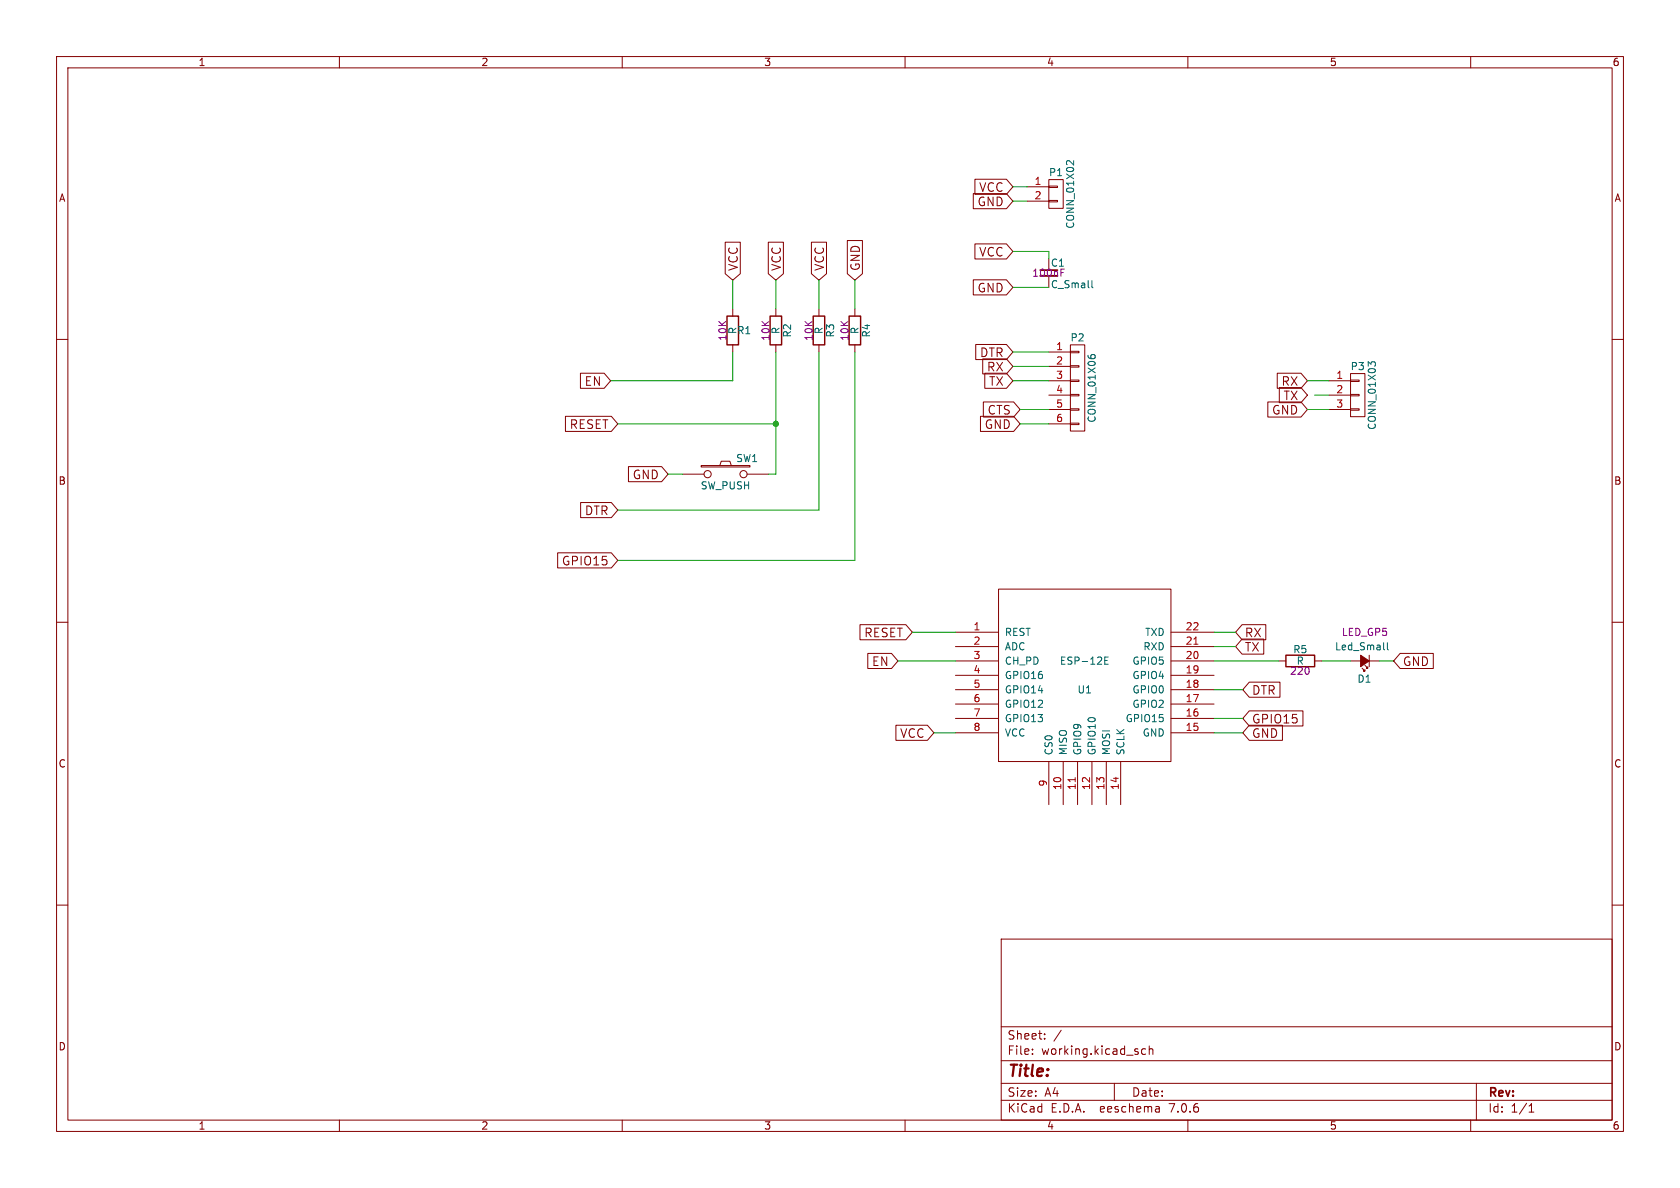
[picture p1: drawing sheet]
(kicad_sch (version 20230121) (generator eeschema)

 (paper "A4")

 (lib_symbols
  (symbol "altEspPRog-rescue:CONN_01X02" (pin_names (offset 1.016) hide) (in_bom yes) (on_board yes)
   (property "Reference" "P" (at 0 3.81 0) (effects (font (size 1.27 1.27))))
   (property "Value" "CONN_01X02" (at 2.54 0 90) (effects (font (size 1.27 1.27))))
   (property "Footprint" "" (at 0 0 0) (effects (font (size 1.27 1.27))))
   (property "Datasheet" "" (at 0 0 0) (effects (font (size 1.27 1.27))))
   (symbol "CONN_01X02_0_1"
    (rectangle (start -1.27 -1.143) (end 0.254 -1.397) (stroke (width 0) (type solid)) (fill (type none)))
    (rectangle (start -1.27 1.397) (end 0.254 1.143) (stroke (width 0) (type solid)) (fill (type none)))
    (rectangle (start -1.27 2.54) (end 1.27 -2.54) (stroke (width 0) (type solid)) (fill (type none))))
   (symbol "CONN_01X02_1_1"
    (pin passive line (at -5.08 1.27 0) (length 3.81) (name "P1" (effects (font (size 1.27 1.27)))) (number "1" (effects (font (size 1.27 1.27)))))
    (pin passive line (at -5.08 -1.27 0) (length 3.81) (name "P2" (effects (font (size 1.27 1.27)))) (number "2" (effects (font (size 1.27 1.27)))))))
  (symbol "altEspPRog-rescue:CONN_01X03" (pin_names (offset 1.016) hide) (in_bom yes) (on_board yes)
   (property "Reference" "P" (at 0 5.08 0) (effects (font (size 1.27 1.27))))
   (property "Value" "CONN_01X03" (at 2.54 0 90) (effects (font (size 1.27 1.27))))
   (property "Footprint" "" (at 0 0 0) (effects (font (size 1.27 1.27))))
   (property "Datasheet" "" (at 0 0 0) (effects (font (size 1.27 1.27))))
   (symbol "CONN_01X03_0_1"
    (rectangle (start -1.27 -2.413) (end 0.254 -2.667) (stroke (width 0) (type solid)) (fill (type none)))
    (rectangle (start -1.27 0.127) (end 0.254 -0.127) (stroke (width 0) (type solid)) (fill (type none)))
    (rectangle (start -1.27 2.667) (end 0.254 2.413) (stroke (width 0) (type solid)) (fill (type none)))
    (rectangle (start -1.27 3.81) (end 1.27 -3.81) (stroke (width 0) (type solid)) (fill (type none))))
   (symbol "CONN_01X03_1_1"
    (pin passive line (at -5.08 2.54 0) (length 3.81) (name "P1" (effects (font (size 1.27 1.27)))) (number "1" (effects (font (size 1.27 1.27)))))
    (pin passive line (at -5.08 0 0) (length 3.81) (name "P2" (effects (font (size 1.27 1.27)))) (number "2" (effects (font (size 1.27 1.27)))))
    (pin passive line (at -5.08 -2.54 0) (length 3.81) (name "P3" (effects (font (size 1.27 1.27)))) (number "3" (effects (font (size 1.27 1.27)))))))
  (symbol "altEspPRog-rescue:CONN_01X06" (pin_names (offset 1.016) hide) (in_bom yes) (on_board yes)
   (property "Reference" "P" (at 0 8.89 0) (effects (font (size 1.27 1.27))))
   (property "Value" "CONN_01X06" (at 2.54 0 90) (effects (font (size 1.27 1.27))))
   (property "Footprint" "" (at 0 0 0) (effects (font (size 1.27 1.27))))
   (property "Datasheet" "" (at 0 0 0) (effects (font (size 1.27 1.27))))
   (symbol "CONN_01X06_0_1"
    (rectangle (start -1.27 -6.223) (end 0.254 -6.477) (stroke (width 0) (type solid)) (fill (type none)))
    (rectangle (start -1.27 -3.683) (end 0.254 -3.937) (stroke (width 0) (type solid)) (fill (type none)))
    (rectangle (start -1.27 -1.143) (end 0.254 -1.397) (stroke (width 0) (type solid)) (fill (type none)))
    (rectangle (start -1.27 1.397) (end 0.254 1.143) (stroke (width 0) (type solid)) (fill (type none)))
    (rectangle (start -1.27 3.937) (end 0.254 3.683) (stroke (width 0) (type solid)) (fill (type none)))
    (rectangle (start -1.27 6.477) (end 0.254 6.223) (stroke (width 0) (type solid)) (fill (type none)))
    (rectangle (start -1.27 7.62) (end 1.27 -7.62) (stroke (width 0) (type solid)) (fill (type none))))
   (symbol "CONN_01X06_1_1"
    (pin passive line (at -5.08 6.35 0) (length 3.81) (name "P1" (effects (font (size 1.27 1.27)))) (number "1" (effects (font (size 1.27 1.27)))))
    (pin passive line (at -5.08 3.81 0) (length 3.81) (name "P2" (effects (font (size 1.27 1.27)))) (number "2" (effects (font (size 1.27 1.27)))))
    (pin passive line (at -5.08 1.27 0) (length 3.81) (name "P3" (effects (font (size 1.27 1.27)))) (number "3" (effects (font (size 1.27 1.27)))))
    (pin passive line (at -5.08 -1.27 0) (length 3.81) (name "P4" (effects (font (size 1.27 1.27)))) (number "4" (effects (font (size 1.27 1.27)))))
    (pin passive line (at -5.08 -3.81 0) (length 3.81) (name "P5" (effects (font (size 1.27 1.27)))) (number "5" (effects (font (size 1.27 1.27)))))
    (pin passive line (at -5.08 -6.35 0) (length 3.81) (name "P6" (effects (font (size 1.27 1.27)))) (number "6" (effects (font (size 1.27 1.27)))))))
  (symbol "altEspPRog-rescue:C_Small" (pin_numbers hide) (pin_names (offset 0.254) hide) (in_bom yes) (on_board yes)
   (property "Reference" "C" (at 0.254 1.778 0) (effects (font (size 1.27 1.27)) (justify left)))
   (property "Value" "C_Small" (at 0.254 -2.032 0) (effects (font (size 1.27 1.27)) (justify left)))
   (property "Footprint" "" (at 0 0 0) (effects (font (size 1.27 1.27))))
   (property "Datasheet" "" (at 0 0 0) (effects (font (size 1.27 1.27))))
   (symbol "C_Small_0_1"
    (polyline (pts (xy -1.524 -0.508) (xy 1.524 -0.508)) (stroke (width 0.3302) (type solid)) (fill (type none)))
    (polyline (pts (xy -1.524 0.508) (xy 1.524 0.508)) (stroke (width 0.3048) (type solid)) (fill (type none))))
   (symbol "C_Small_1_1"
    (pin passive line (at 0 2.54 270) (length 1.905) (name "~" (effects (font (size 1.016 1.016)))) (number "1" (effects (font (size 1.016 1.016)))))
    (pin passive line (at 0 -2.54 90) (length 2.032) (name "~" (effects (font (size 1.016 1.016)))) (number "2" (effects (font (size 1.016 1.016)))))))
  (symbol "altEspPRog-rescue:ESP-12E" (pin_names (offset 1.016)) (in_bom yes) (on_board yes)
   (property "Reference" "U" (at 0 -2.54 0) (effects (font (size 1.27 1.27))))
   (property "Value" "ESP-12E" (at 0 2.54 0) (effects (font (size 1.27 1.27))))
   (property "Footprint" "" (at 0 0 0) (effects (font (size 1.27 1.27)) hide))
   (property "Datasheet" "" (at 0 0 0) (effects (font (size 1.27 1.27)) hide))
   (symbol "ESP-12E_1_0"
    (rectangle (start -15.24 -15.24) (end 15.24 15.24) (stroke (width 0) (type solid)) (fill (type none))))
   (symbol "ESP-12E_1_1"
    (pin input line (at -22.86 7.62 0) (length 7.62) (name "REST" (effects (font (size 1.27 1.27)))) (number "1" (effects (font (size 1.27 1.27)))))
    (pin bidirectional line (at -3.81 -22.86 90) (length 7.62) (name "MISO" (effects (font (size 1.27 1.27)))) (number "10" (effects (font (size 1.27 1.27)))))
    (pin bidirectional line (at -1.27 -22.86 90) (length 7.62) (name "GPIO9" (effects (font (size 1.27 1.27)))) (number "11" (effects (font (size 1.27 1.27)))))
    (pin bidirectional line (at 1.27 -22.86 90) (length 7.62) (name "GPIO10" (effects (font (size 1.27 1.27)))) (number "12" (effects (font (size 1.27 1.27)))))
    (pin bidirectional line (at 3.81 -22.86 90) (length 7.62) (name "MOSI" (effects (font (size 1.27 1.27)))) (number "13" (effects (font (size 1.27 1.27)))))
    (pin bidirectional line (at 6.35 -22.86 90) (length 7.62) (name "SCLK" (effects (font (size 1.27 1.27)))) (number "14" (effects (font (size 1.27 1.27)))))
    (pin power_in line (at 22.86 -10.16 180) (length 7.62) (name "GND" (effects (font (size 1.27 1.27)))) (number "15" (effects (font (size 1.27 1.27)))))
    (pin bidirectional line (at 22.86 -7.62 180) (length 7.62) (name "GPIO15" (effects (font (size 1.27 1.27)))) (number "16" (effects (font (size 1.27 1.27)))))
    (pin bidirectional line (at 22.86 -5.08 180) (length 7.62) (name "GPIO2" (effects (font (size 1.27 1.27)))) (number "17" (effects (font (size 1.27 1.27)))))
    (pin bidirectional line (at 22.86 -2.54 180) (length 7.62) (name "GPIO0" (effects (font (size 1.27 1.27)))) (number "18" (effects (font (size 1.27 1.27)))))
    (pin bidirectional line (at 22.86 0 180) (length 7.62) (name "GPIO4" (effects (font (size 1.27 1.27)))) (number "19" (effects (font (size 1.27 1.27)))))
    (pin passive line (at -22.86 5.08 0) (length 7.62) (name "ADC" (effects (font (size 1.27 1.27)))) (number "2" (effects (font (size 1.27 1.27)))))
    (pin bidirectional line (at 22.86 2.54 180) (length 7.62) (name "GPIO5" (effects (font (size 1.27 1.27)))) (number "20" (effects (font (size 1.27 1.27)))))
    (pin input line (at 22.86 5.08 180) (length 7.62) (name "RXD" (effects (font (size 1.27 1.27)))) (number "21" (effects (font (size 1.27 1.27)))))
    (pin output line (at 22.86 7.62 180) (length 7.62) (name "TXD" (effects (font (size 1.27 1.27)))) (number "22" (effects (font (size 1.27 1.27)))))
    (pin input line (at -22.86 2.54 0) (length 7.62) (name "CH_PD" (effects (font (size 1.27 1.27)))) (number "3" (effects (font (size 1.27 1.27)))))
    (pin bidirectional line (at -22.86 0 0) (length 7.62) (name "GPIO16" (effects (font (size 1.27 1.27)))) (number "4" (effects (font (size 1.27 1.27)))))
    (pin bidirectional line (at -22.86 -2.54 0) (length 7.62) (name "GPIO14" (effects (font (size 1.27 1.27)))) (number "5" (effects (font (size 1.27 1.27)))))
    (pin bidirectional line (at -22.86 -5.08 0) (length 7.62) (name "GPIO12" (effects (font (size 1.27 1.27)))) (number "6" (effects (font (size 1.27 1.27)))))
    (pin bidirectional line (at -22.86 -7.62 0) (length 7.62) (name "GPIO13" (effects (font (size 1.27 1.27)))) (number "7" (effects (font (size 1.27 1.27)))))
    (pin power_in line (at -22.86 -10.16 0) (length 7.62) (name "VCC" (effects (font (size 1.27 1.27)))) (number "8" (effects (font (size 1.27 1.27)))))
    (pin bidirectional line (at -6.35 -22.86 90) (length 7.62) (name "CS0" (effects (font (size 1.27 1.27)))) (number "9" (effects (font (size 1.27 1.27)))))))
  (symbol "altEspPRog-rescue:Led_Small" (pin_numbers hide) (pin_names (offset 0.254) hide) (in_bom yes) (on_board yes)
   (property "Reference" "D" (at -1.27 3.175 0) (effects (font (size 1.27 1.27)) (justify left)))
   (property "Value" "Led_Small" (at -4.445 -2.54 0) (effects (font (size 1.27 1.27)) (justify left)))
   (property "Footprint" "" (at 0 0 90) (effects (font (size 1.27 1.27))))
   (property "Datasheet" "" (at 0 0 90) (effects (font (size 1.27 1.27))))
   (symbol "Led_Small_0_1"
    (polyline (pts (xy -0.762 -1.016) (xy -0.762 1.016)) (stroke (width 0) (type solid)) (fill (type none)))
    (polyline (pts (xy 0.762 -1.016) (xy -0.762 0) (xy 0.762 1.016) (xy 0.762 -1.016)) (stroke (width 0) (type solid)) (fill (type outline)))
    (polyline (pts (xy 0 0.762) (xy -0.508 1.27) (xy -0.254 1.27) (xy -0.508 1.27) (xy -0.508 1.016)) (stroke (width 0) (type solid)) (fill (type none)))
    (polyline (pts (xy 0.508 1.27) (xy 0 1.778) (xy 0.254 1.778) (xy 0 1.778) (xy 0 1.524)) (stroke (width 0) (type solid)) (fill (type none))))
   (symbol "Led_Small_1_1"
    (pin passive line (at -2.54 0 0) (length 1.778) (name "K" (effects (font (size 1.016 1.016)))) (number "1" (effects (font (size 1.016 1.016)))))
    (pin passive line (at 2.54 0 180) (length 1.778) (name "A" (effects (font (size 1.016 1.016)))) (number "2" (effects (font (size 1.016 1.016)))))))
  (symbol "altEspPRog-rescue:R" (pin_numbers hide) (pin_names (offset 0)) (in_bom yes) (on_board yes)
   (property "Reference" "R" (at 2.032 0 90) (effects (font (size 1.27 1.27))))
   (property "Value" "R" (at 0 0 90) (effects (font (size 1.27 1.27))))
   (property "Footprint" "" (at -1.778 0 90) (effects (font (size 1.27 1.27))))
   (property "Datasheet" "" (at 0 0 0) (effects (font (size 1.27 1.27))))
   (symbol "R_0_1"
    (rectangle (start -1.016 -2.54) (end 1.016 2.54) (stroke (width 0.254) (type solid)) (fill (type none))))
   (symbol "R_1_1"
    (pin passive line (at 0 3.81 270) (length 1.27) (name "~" (effects (font (size 1.27 1.27)))) (number "1" (effects (font (size 1.27 1.27)))))
    (pin passive line (at 0 -3.81 90) (length 1.27) (name "~" (effects (font (size 1.27 1.27)))) (number "2" (effects (font (size 1.27 1.27)))))))
  (symbol "altEspPRog-rescue:SW_PUSH" (pin_numbers hide) (pin_names (offset 1.016) hide) (in_bom yes) (on_board yes)
   (property "Reference" "SW" (at 3.81 2.794 0) (effects (font (size 1.27 1.27))))
   (property "Value" "SW_PUSH" (at 0 -2.032 0) (effects (font (size 1.27 1.27))))
   (property "Footprint" "" (at 0 0 0) (effects (font (size 1.27 1.27))))
   (property "Datasheet" "" (at 0 0 0) (effects (font (size 1.27 1.27))))
   (symbol "SW_PUSH_0_1"
    (rectangle (start -4.318 1.27) (end 4.318 1.524) (stroke (width 0) (type solid)) (fill (type none)))
    (polyline (pts (xy -1.016 1.524) (xy -0.762 2.286) (xy 0.762 2.286) (xy 1.016 1.524)) (stroke (width 0) (type solid)) (fill (type none)))
    (pin passive inverted (at -7.62 0 0) (length 5.08) (name "1" (effects (font (size 1.27 1.27)))) (number "1" (effects (font (size 1.27 1.27)))))
    (pin passive inverted (at 7.62 0 180) (length 5.08) (name "2" (effects (font (size 1.27 1.27)))) (number "2" (effects (font (size 1.27 1.27))))))))

 (junction (at 137.16 74.93) (diameter 0) (color 0 0 0 0))

 (wire (pts (xy 144.78 49.53) (xy 144.78 54.61)) (stroke (width 0) (type default)))
 (wire (pts (xy 158.75 116.84) (xy 168.91 116.84)) (stroke (width 0) (type default)))
 (wire (pts (xy 161.29 111.76) (xy 168.91 111.76)) (stroke (width 0) (type default)))
 (wire (pts (xy 129.54 67.31) (xy 129.54 62.23)) (stroke (width 0) (type default)))
 (wire (pts (xy 109.22 90.17) (xy 144.78 90.17)) (stroke (width 0) (type default)))
 (wire (pts (xy 214.63 116.84) (xy 226.06 116.84)) (stroke (width 0) (type default)))
 (wire (pts (xy 165.1 129.54) (xy 168.91 129.54)) (stroke (width 0) (type default)))
 (wire (pts (xy 185.42 64.77) (xy 179.07 64.77)) (stroke (width 0) (type default)))
 (wire (pts (xy 107.95 67.31) (xy 129.54 67.31)) (stroke (width 0) (type default)))
 (wire (pts (xy 219.71 129.54) (xy 214.63 129.54)) (stroke (width 0) (type default)))
 (wire (pts (xy 185.42 50.8) (xy 179.07 50.8)) (stroke (width 0) (type default)))
 (wire (pts (xy 181.61 35.56) (xy 179.07 35.56)) (stroke (width 0) (type default)))
 (wire (pts (xy 181.61 33.02) (xy 179.07 33.02)) (stroke (width 0) (type default)))
 (wire (pts (xy 185.42 74.93) (xy 180.34 74.93)) (stroke (width 0) (type default)))
 (wire (pts (xy 185.42 72.39) (xy 180.34 72.39)) (stroke (width 0) (type default)))
 (wire (pts (xy 137.16 74.93) (xy 137.16 83.82)) (stroke (width 0) (type default)))
 (wire (pts (xy 231.14 67.31) (xy 234.95 67.31)) (stroke (width 0) (type default)))
 (wire (pts (xy 185.42 67.31) (xy 179.07 67.31)) (stroke (width 0) (type default)))
 (wire (pts (xy 214.63 114.3) (xy 218.44 114.3)) (stroke (width 0) (type default)))
 (wire (pts (xy 109.22 74.93) (xy 137.16 74.93)) (stroke (width 0) (type default)))
 (wire (pts (xy 219.71 127) (xy 214.63 127)) (stroke (width 0) (type default)))
 (wire (pts (xy 243.84 116.84) (xy 246.38 116.84)) (stroke (width 0) (type default)))
 (wire (pts (xy 109.22 99.06) (xy 151.13 99.06)) (stroke (width 0) (type default)))
 (wire (pts (xy 232.41 69.85) (xy 234.95 69.85)) (stroke (width 0) (type default)))
 (wire (pts (xy 137.16 62.23) (xy 137.16 74.93)) (stroke (width 0) (type default)))
 (wire (pts (xy 137.16 49.53) (xy 137.16 54.61)) (stroke (width 0) (type default)))
 (wire (pts (xy 179.07 62.23) (xy 185.42 62.23)) (stroke (width 0) (type default)))
 (wire (pts (xy 118.11 83.82) (xy 120.65 83.82)) (stroke (width 0) (type default)))
 (wire (pts (xy 144.78 90.17) (xy 144.78 62.23)) (stroke (width 0) (type default)))
 (wire (pts (xy 129.54 49.53) (xy 129.54 54.61)) (stroke (width 0) (type default)))
 (wire (pts (xy 151.13 49.53) (xy 151.13 54.61)) (stroke (width 0) (type default)))
 (wire (pts (xy 231.14 72.39) (xy 234.95 72.39)) (stroke (width 0) (type default)))
 (wire (pts (xy 219.71 121.92) (xy 214.63 121.92)) (stroke (width 0) (type default)))
 (wire (pts (xy 185.42 44.45) (xy 185.42 45.72)) (stroke (width 0) (type default)))
 (wire (pts (xy 214.63 111.76) (xy 218.44 111.76)) (stroke (width 0) (type default)))
 (wire (pts (xy 151.13 99.06) (xy 151.13 62.23)) (stroke (width 0) (type default)))
 (wire (pts (xy 233.68 116.84) (xy 238.76 116.84)) (stroke (width 0) (type default)))
 (wire (pts (xy 179.07 44.45) (xy 185.42 44.45)) (stroke (width 0) (type default)))
 (wire (pts (xy 137.16 83.82) (xy 135.89 83.82)) (stroke (width 0) (type default)))

 (global_label "GND" (shape input) (at 179.07 35.56 180) (effects (font (size 1.524 1.524)) (justify right))
  (property "Intersheetrefs" "${INTERSHEET_REFS}" (at 179.07 35.56 0) (effects (font (size 1.27 1.27)) hide)))
 (global_label "GPIO15" (shape input) (at 109.22 99.06 180) (effects (font (size 1.524 1.524)) (justify right))
  (property "Intersheetrefs" "${INTERSHEET_REFS}" (at 109.22 99.06 0) (effects (font (size 1.27 1.27)) hide)))
 (global_label "VCC" (shape input) (at 165.1 129.54 180) (effects (font (size 1.524 1.524)) (justify right))
  (property "Intersheetrefs" "${INTERSHEET_REFS}" (at 165.1 129.54 0) (effects (font (size 1.27 1.27)) hide)))
 (global_label "DTR" (shape input) (at 219.71 121.92 0) (effects (font (size 1.524 1.524)) (justify left))
  (property "Intersheetrefs" "${INTERSHEET_REFS}" (at 219.71 121.92 0) (effects (font (size 1.27 1.27)) hide)))
 (global_label "TX" (shape input) (at 231.14 69.85 180) (effects (font (size 1.524 1.524)) (justify right))
  (property "Intersheetrefs" "${INTERSHEET_REFS}" (at 231.14 69.85 0) (effects (font (size 1.27 1.27)) hide)))
 (global_label "RX" (shape input) (at 179.07 64.77 180) (effects (font (size 1.524 1.524)) (justify right))
  (property "Intersheetrefs" "${INTERSHEET_REFS}" (at 179.07 64.77 0) (effects (font (size 1.27 1.27)) hide)))
 (global_label "DTR" (shape input) (at 179.07 62.23 180) (effects (font (size 1.524 1.524)) (justify right))
  (property "Intersheetrefs" "${INTERSHEET_REFS}" (at 179.07 62.23 0) (effects (font (size 1.27 1.27)) hide)))
 (global_label "RESET" (shape input) (at 109.22 74.93 180) (effects (font (size 1.524 1.524)) (justify right))
  (property "Intersheetrefs" "${INTERSHEET_REFS}" (at 109.22 74.93 0) (effects (font (size 1.27 1.27)) hide)))
 (global_label "GND" (shape input) (at 179.07 50.8 180) (effects (font (size 1.524 1.524)) (justify right))
  (property "Intersheetrefs" "${INTERSHEET_REFS}" (at 179.07 50.8 0) (effects (font (size 1.27 1.27)) hide)))
 (global_label "VCC" (shape input) (at 144.78 49.53 90) (effects (font (size 1.524 1.524)) (justify left))
  (property "Intersheetrefs" "${INTERSHEET_REFS}" (at 144.78 49.53 0) (effects (font (size 1.27 1.27)) hide)))
 (global_label "GND" (shape input) (at 231.14 72.39 180) (effects (font (size 1.524 1.524)) (justify right))
  (property "Intersheetrefs" "${INTERSHEET_REFS}" (at 231.14 72.39 0) (effects (font (size 1.27 1.27)) hide)))
 (global_label "VCC" (shape input) (at 179.07 33.02 180) (effects (font (size 1.524 1.524)) (justify right))
  (property "Intersheetrefs" "${INTERSHEET_REFS}" (at 179.07 33.02 0) (effects (font (size 1.27 1.27)) hide)))
 (global_label "GND" (shape input) (at 118.11 83.82 180) (effects (font (size 1.524 1.524)) (justify right))
  (property "Intersheetrefs" "${INTERSHEET_REFS}" (at 118.11 83.82 0) (effects (font (size 1.27 1.27)) hide)))
 (global_label "VCC" (shape input) (at 129.54 49.53 90) (effects (font (size 1.524 1.524)) (justify left))
  (property "Intersheetrefs" "${INTERSHEET_REFS}" (at 129.54 49.53 0) (effects (font (size 1.27 1.27)) hide)))
 (global_label "VCC" (shape input) (at 179.07 44.45 180) (effects (font (size 1.524 1.524)) (justify right))
  (property "Intersheetrefs" "${INTERSHEET_REFS}" (at 179.07 44.45 0) (effects (font (size 1.27 1.27)) hide)))
 (global_label "TX" (shape input) (at 218.44 114.3 0) (effects (font (size 1.524 1.524)) (justify left))
  (property "Intersheetrefs" "${INTERSHEET_REFS}" (at 218.44 114.3 0) (effects (font (size 1.27 1.27)) hide)))
 (global_label "GND" (shape input) (at 151.13 49.53 90) (effects (font (size 1.524 1.524)) (justify left))
  (property "Intersheetrefs" "${INTERSHEET_REFS}" (at 151.13 49.53 0) (effects (font (size 1.27 1.27)) hide)))
 (global_label "RX" (shape input) (at 231.14 67.31 180) (effects (font (size 1.524 1.524)) (justify right))
  (property "Intersheetrefs" "${INTERSHEET_REFS}" (at 231.14 67.31 0) (effects (font (size 1.27 1.27)) hide)))
 (global_label "GPIO15" (shape input) (at 219.71 127 0) (effects (font (size 1.524 1.524)) (justify left))
  (property "Intersheetrefs" "${INTERSHEET_REFS}" (at 219.71 127 0) (effects (font (size 1.27 1.27)) hide)))
 (global_label "TX" (shape input) (at 179.07 67.31 180) (effects (font (size 1.524 1.524)) (justify right))
  (property "Intersheetrefs" "${INTERSHEET_REFS}" (at 179.07 67.31 0) (effects (font (size 1.27 1.27)) hide)))
 (global_label "GND" (shape input) (at 219.71 129.54 0) (effects (font (size 1.524 1.524)) (justify left))
  (property "Intersheetrefs" "${INTERSHEET_REFS}" (at 219.71 129.54 0) (effects (font (size 1.27 1.27)) hide)))
 (global_label "CTS" (shape input) (at 180.34 72.39 180) (effects (font (size 1.524 1.524)) (justify right))
  (property "Intersheetrefs" "${INTERSHEET_REFS}" (at 180.34 72.39 0) (effects (font (size 1.27 1.27)) hide)))
 (global_label "DTR" (shape input) (at 109.22 90.17 180) (effects (font (size 1.524 1.524)) (justify right))
  (property "Intersheetrefs" "${INTERSHEET_REFS}" (at 109.22 90.17 0) (effects (font (size 1.27 1.27)) hide)))
 (global_label "GND" (shape input) (at 180.34 74.93 180) (effects (font (size 1.524 1.524)) (justify right))
  (property "Intersheetrefs" "${INTERSHEET_REFS}" (at 180.34 74.93 0) (effects (font (size 1.27 1.27)) hide)))
 (global_label "RX" (shape input) (at 218.44 111.76 0) (effects (font (size 1.524 1.524)) (justify left))
  (property "Intersheetrefs" "${INTERSHEET_REFS}" (at 218.44 111.76 0) (effects (font (size 1.27 1.27)) hide)))
 (global_label "EN" (shape input) (at 158.75 116.84 180) (effects (font (size 1.524 1.524)) (justify right))
  (property "Intersheetrefs" "${INTERSHEET_REFS}" (at 158.75 116.84 0) (effects (font (size 1.27 1.27)) hide)))
 (global_label "VCC" (shape input) (at 137.16 49.53 90) (effects (font (size 1.524 1.524)) (justify left))
  (property "Intersheetrefs" "${INTERSHEET_REFS}" (at 137.16 49.53 0) (effects (font (size 1.27 1.27)) hide)))
 (global_label "GND" (shape input) (at 246.38 116.84 0) (effects (font (size 1.524 1.524)) (justify left))
  (property "Intersheetrefs" "${INTERSHEET_REFS}" (at 246.38 116.84 0) (effects (font (size 1.27 1.27)) hide)))
 (global_label "EN" (shape input) (at 107.95 67.31 180) (effects (font (size 1.524 1.524)) (justify right))
  (property "Intersheetrefs" "${INTERSHEET_REFS}" (at 107.95 67.31 0) (effects (font (size 1.27 1.27)) hide)))
 (global_label "RESET" (shape input) (at 161.29 111.76 180) (effects (font (size 1.524 1.524)) (justify right))
  (property "Intersheetrefs" "${INTERSHEET_REFS}" (at 161.29 111.76 0) (effects (font (size 1.27 1.27)) hide)))

 (symbol (lib_id "altEspPRog-rescue:CONN_01X06") (at 190.5 68.58 0) (unit 1) (in_bom yes) (on_board yes) (dnp no)
  (property "Reference" "P2" (at 190.5 59.69 0) (effects (font (size 1.27 1.27))))
  (property "Value" "CONN_01X06" (at 193.04 68.58 90) (effects (font (size 1.27 1.27))))
  (property "Footprint" "" (at 190.5 68.58 0) (effects (font (size 1.27 1.27))))
  (property "Datasheet" "" (at 190.5 68.58 0) (effects (font (size 1.27 1.27)))) (pin "1") (pin "2") (pin "3") (pin "4") (pin "5") (pin "6"))

 (symbol (lib_id "altEspPRog-rescue:R") (at 129.54 58.42 0) (unit 1) (in_bom yes) (on_board yes) (dnp no)
  (property "Reference" "R1" (at 131.572 58.42 0) (effects (font (size 1.27 1.27))))
  (property "Value" "R" (at 129.54 58.42 90) (effects (font (size 1.27 1.27))))
  (property "Footprint" "10K" (at 127.762 58.42 90) (effects (font (size 1.27 1.27))))
  (property "Datasheet" "" (at 129.54 58.42 0) (effects (font (size 1.27 1.27)))) (pin "1") (pin "2"))

 (symbol (lib_id "altEspPRog-rescue:C_Small") (at 185.42 48.26 0) (unit 1) (in_bom yes) (on_board yes) (dnp no)
  (property "Reference" "C1" (at 185.674 46.482 0) (effects (font (size 1.27 1.27)) (justify left)))
  (property "Value" "C_Small" (at 185.674 50.292 0) (effects (font (size 1.27 1.27)) (justify left)))
  (property "Footprint" "100nF" (at 185.42 48.26 0) (effects (font (size 1.27 1.27))))
  (property "Datasheet" "" (at 185.42 48.26 0) (effects (font (size 1.27 1.27)))) (pin "1") (pin "2"))

 (symbol (lib_id "altEspPRog-rescue:R") (at 137.16 58.42 0) (unit 1) (in_bom yes) (on_board yes) (dnp no)
  (property "Reference" "R2" (at 139.192 58.42 90) (effects (font (size 1.27 1.27))))
  (property "Value" "R" (at 137.16 58.42 90) (effects (font (size 1.27 1.27))))
  (property "Footprint" "10K" (at 135.382 58.42 90) (effects (font (size 1.27 1.27))))
  (property "Datasheet" "" (at 137.16 58.42 0) (effects (font (size 1.27 1.27)))) (pin "1") (pin "2"))

 (symbol (lib_id "altEspPRog-rescue:R") (at 144.78 58.42 0) (unit 1) (in_bom yes) (on_board yes) (dnp no)
  (property "Reference" "R3" (at 146.812 58.42 90) (effects (font (size 1.27 1.27))))
  (property "Value" "R" (at 144.78 58.42 90) (effects (font (size 1.27 1.27))))
  (property "Footprint" "10K" (at 143.002 58.42 90) (effects (font (size 1.27 1.27))))
  (property "Datasheet" "" (at 144.78 58.42 0) (effects (font (size 1.27 1.27)))) (pin "1") (pin "2"))

 (symbol (lib_id "altEspPRog-rescue:R") (at 151.13 58.42 0) (unit 1) (in_bom yes) (on_board yes) (dnp no)
  (property "Reference" "R4" (at 153.162 58.42 90) (effects (font (size 1.27 1.27))))
  (property "Value" "R" (at 151.13 58.42 90) (effects (font (size 1.27 1.27))))
  (property "Footprint" "10K" (at 149.352 58.42 90) (effects (font (size 1.27 1.27))))
  (property "Datasheet" "" (at 151.13 58.42 0) (effects (font (size 1.27 1.27)))) (pin "1") (pin "2"))

 (symbol (lib_id "altEspPRog-rescue:CONN_01X02") (at 186.69 34.29 0) (unit 1) (in_bom yes) (on_board yes) (dnp no)
  (property "Reference" "P1" (at 186.69 30.48 0) (effects (font (size 1.27 1.27))))
  (property "Value" "CONN_01X02" (at 189.23 34.29 90) (effects (font (size 1.27 1.27))))
  (property "Footprint" "" (at 186.69 34.29 0) (effects (font (size 1.27 1.27))))
  (property "Datasheet" "" (at 186.69 34.29 0) (effects (font (size 1.27 1.27)))) (pin "1") (pin "2"))

 (symbol (lib_id "altEspPRog-rescue:SW_PUSH") (at 128.27 83.82 0) (unit 1) (in_bom yes) (on_board yes) (dnp no)
  (property "Reference" "SW1" (at 132.08 81.026 0) (effects (font (size 1.27 1.27))))
  (property "Value" "SW_PUSH" (at 128.27 85.852 0) (effects (font (size 1.27 1.27))))
  (property "Footprint" "" (at 128.27 83.82 0) (effects (font (size 1.27 1.27))))
  (property "Datasheet" "" (at 128.27 83.82 0) (effects (font (size 1.27 1.27)))) (pin "1") (pin "2"))

 (symbol (lib_id "altEspPRog-rescue:ESP-12E") (at 191.77 119.38 0) (unit 1) (in_bom yes) (on_board yes) (dnp no)
  (property "Reference" "U1" (at 191.77 121.92 0) (effects (font (size 1.27 1.27))))
  (property "Value" "ESP-12E" (at 191.77 116.84 0) (effects (font (size 1.27 1.27))))
  (property "Footprint" "" (at 191.77 119.38 0) (effects (font (size 1.27 1.27)) hide))
  (property "Datasheet" "" (at 191.77 119.38 0) (effects (font (size 1.27 1.27)) hide)) (pin "1") (pin "10") (pin "11") (pin "12") (pin "13") (pin "14") (pin "15") (pin "16") (pin "17") (pin "18") (pin "19") (pin "2") (pin "20") (pin "21") (pin "22") (pin "3") (pin "4") (pin "5") (pin "6") (pin "7") (pin "8") (pin "9"))

 (symbol (lib_id "altEspPRog-rescue:R") (at 229.87 116.84 90) (unit 1) (in_bom yes) (on_board yes) (dnp no)
  (property "Reference" "R5" (at 229.87 114.808 90) (effects (font (size 1.27 1.27))))
  (property "Value" "R" (at 229.87 116.84 90) (effects (font (size 1.27 1.27))))
  (property "Footprint" "220" (at 229.87 118.618 90) (effects (font (size 1.27 1.27))))
  (property "Datasheet" "" (at 229.87 116.84 0) (effects (font (size 1.27 1.27)))) (pin "1") (pin "2"))

 (symbol (lib_id "altEspPRog-rescue:CONN_01X03") (at 240.03 69.85 0) (unit 1) (in_bom yes) (on_board yes) (dnp no)
  (property "Reference" "P3" (at 240.03 64.77 0) (effects (font (size 1.27 1.27))))
  (property "Value" "CONN_01X03" (at 242.57 69.85 90) (effects (font (size 1.27 1.27))))
  (property "Footprint" "" (at 240.03 69.85 0) (effects (font (size 1.27 1.27))))
  (property "Datasheet" "" (at 240.03 69.85 0) (effects (font (size 1.27 1.27)))) (pin "1") (pin "2") (pin "3"))

 (symbol (lib_id "altEspPRog-rescue:Led_Small") (at 241.3 116.84 180) (unit 1) (in_bom yes) (on_board yes) (dnp no)
  (property "Reference" "D1" (at 242.57 120.015 0) (effects (font (size 1.27 1.27)) (justify left)))
  (property "Value" "Led_Small" (at 245.745 114.3 0) (effects (font (size 1.27 1.27)) (justify left)))
  (property "Footprint" "LED_GP5" (at 241.3 111.76 0) (effects (font (size 1.27 1.27))))
  (property "Datasheet" "" (at 241.3 116.84 90) (effects (font (size 1.27 1.27)))) (pin "1") (pin "2"))

 (sheet_instances (path "" (page "1"))))
